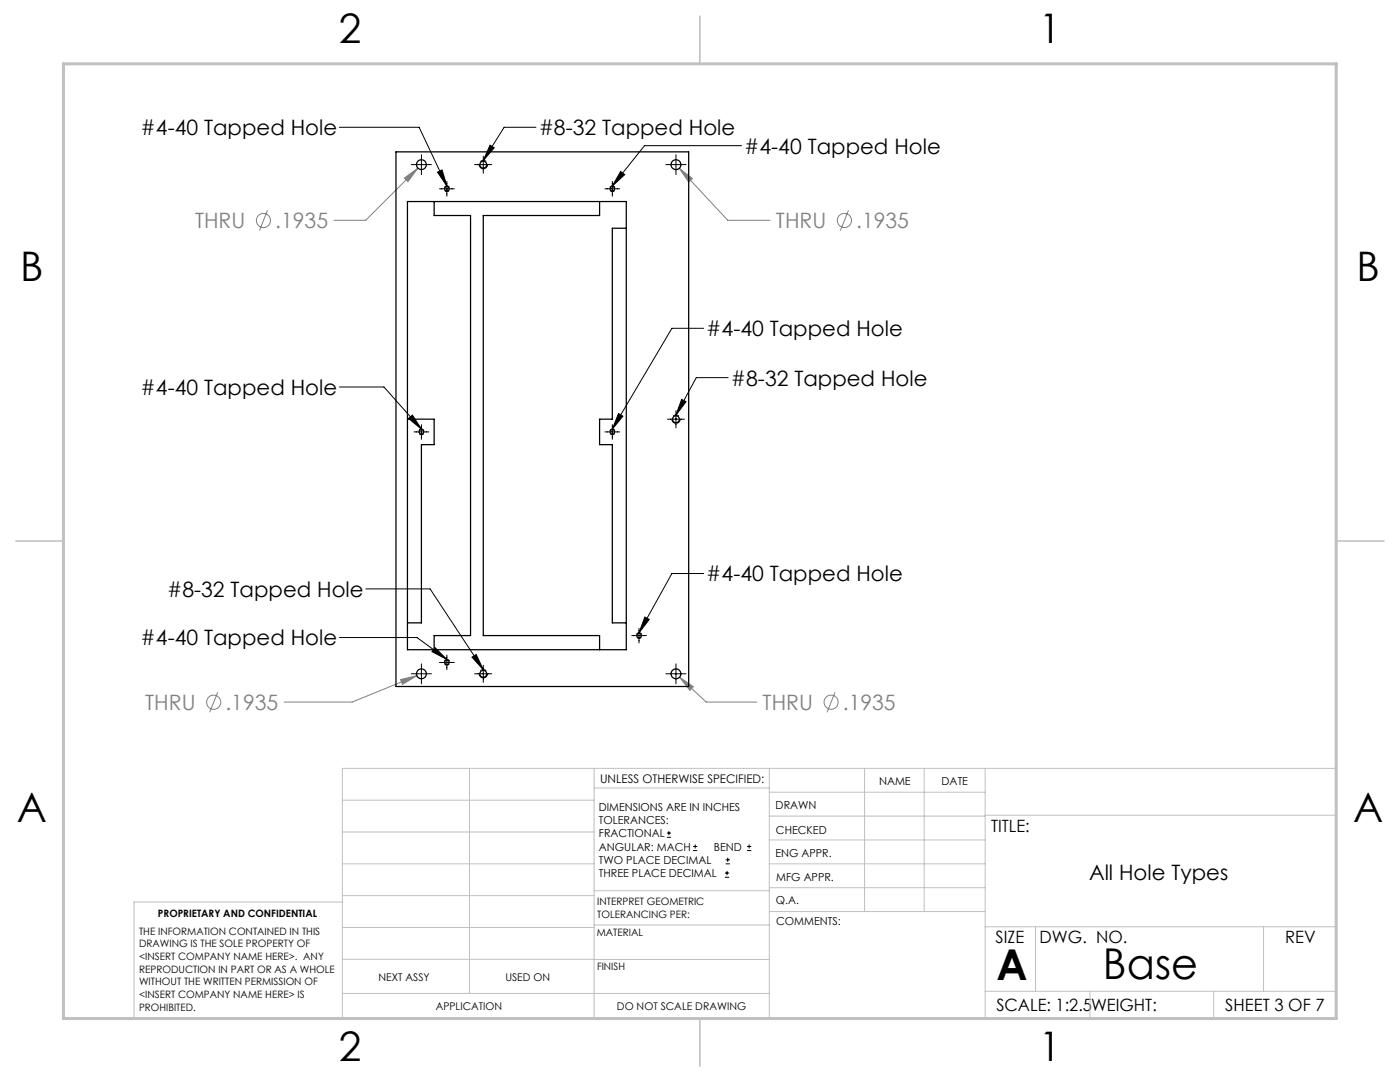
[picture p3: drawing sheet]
<svg xmlns="http://www.w3.org/2000/svg" width="279mm" height="216mm" viewBox="0 0 279 216" stroke-linecap="round" stroke-linejoin="round" font-family="sans-serif">
<g fill="none" stroke="#808080" stroke-width=".2">
<path d="M80.7 35.5l2.7-2-2 2.7zM83.4 33.5l-10.4 10.5h-6.4M135.6 33.6l2.6 2-.8 .7zM135.6 33.6l9.6 10.4h8.5M53.4 42l-1.6 4M169.3 42l-1.6 4M43.5 138.1l-1.7 4M79.9 135.6l3.3-.8-2.9 1.8zM83.2 134.8l-12.9 5.3h-13.6M135.6 135.1l2.8 1.9-.7 .8zM135.6 135.1l5.3 5h10.1M166.7 138.1l-1.6 4"/>
<circle cx="52.6" cy="44" r="1.4"/>
<circle cx="168.5" cy="44" r="1.41"/>
<circle cx="42.6" cy="140.1" r="1.42"/>
<circle cx="165.9" cy="140.1" r="1.42"/>
</g>
<g fill="none" stroke="#000" stroke-width=".2">
<path d="M67.7 25.4h15.9l5.6 11.7M82.1 32.8h4M84.1 30.9v4M87.3 34.4l.9-.5 1 3.2zM87.7 37.7h3M89.2 36.2v3M94.7 32.8h3.4M96.4 31.2v3.4M97.8 29l.8 .5-2.2 2.5zM107 25.4h-6.4l-4.2 6.6M120.7 37.7h3M122.2 36.2v3"/>
<path d="M123.9 34.2l.8 .7-2.5 2.2zM132.9 32.8h4M134.9 30.9v4M148 29.1h-19.4l-6.4 8M67.7 77.2h8.9l7.5 8.4M136 79.7l.9 .5-2 2.6zM140.4 65.5h-6.3l-11.9 20.1M145.3 75.4h-6.3l-4.1 7.4M81.5 83.5l.8-.7 1.8 2.8zM82.6 86.2h3M84.1 84.7v3M120.7 86.2h3"/>
<path d="M122.2 84.7v3M123.4 82.5l.9 .5-2.1 2.6zM133.2 83.6h3.4M134.9 82v3.4M73 117.5h12.8l10.6 16.1M140.4 114.4h-6.3l-6.6 11.9M67.7 127.2h15.5l6 4.4M82.1 134.4h4M84.1 132.5v4M86.8 129.2l2.4 2.4-3-1.6zM87.7 132.2h3M89.2 130.7v2.9"/>
<path d="M94.2 131.1l.8-.5 1.4 3zM94.7 134.4h3.4M96.4 132.8v3.4M126.1 126.8h2.9M127.5 125.4v2.9M128.7 123.1l.9 .5-2.1 2.7zM132.9 134.4h4M134.9 132.5v4M133.1 167.1h.8M133.1 166.2h.8M133.5 165.8v.9M138.3 169.7h.8"/>
<path d="M138.3 168.9h.8M138.7 168.5v.8M144.7 175h.8M144.7 174.2h.8M144.8 172.4h.9M144.8 171.6h.9M145.1 173.8v.8M145.2 171.1v.9M149.1 169.7h.8M149.1 168.9h.8M149.5 168.5v.8"/>
</g>
<path d="M89.2 38.2a.57 .57 0 0 1-.5-.8 .57 .57 0 0 1 1-.1 .57 .57 0 0 1-.4 .9h-.1M122.2 38.2a.57 .57 0 0 1-.5-.8 .57 .57 0 0 1 1-.1 .57 .57 0 0 1-.4 .9h-.1M84.1 86.7a.57 .57 0 0 1-.5-.8 .57 .57 0 0 1 1-.1 .57 .57 0 0 1-.4 .9h-.1M122.2 86.7a.57 .57 0 0 1-.5-.8 .57 .57 0 0 1 1-.1 .57 .57 0 0 1-.4 .9h-.1M89.2 132.7a.57 .57 0 0 1-.5-.8 .57 .57 0 0 1 1-.1 .57 .57 0 0 1-.4 .9h-.1M127.6 127.4a.57 .57 0 0 1-.6-.8 .57 .57 0 0 1 1-.1 .57 .57 0 0 1-.3 .9h-.1" fill="none" stroke="#000" stroke-width=".2" stroke-dasharray="1.3 .6" stroke-dashoffset=".8" stroke-linecap="butt"/>
<path d="M96.5 33.7a.83 .83 0 0 1-.8-1.2 .83 .83 0 0 1 1.4-.2 .83 .83 0 0 1-.5 1.4h-.1M134.9 84.5a.83 .83 0 0 1-.7-1.2 .83 .83 0 0 1 1.4-.2 .83 .83 0 0 1-.6 1.4h-.1M96.5 135.3a.83 .83 0 0 1-.8-1.2 .83 .83 0 0 1 1.4-.2 .83 .83 0 0 1-.5 1.4h-.1" fill="none" stroke="#000" stroke-width=".2" stroke-dasharray="1.3 .6" stroke-dashoffset="-.1" stroke-linecap="butt"/>
<g fill="none" stroke="#c0c0c0" stroke-width=".2">
<path d="M68.3 159.7h50.3M93.7 153.3v44.9M118.6 153.3v49.9M118.6 157.2h34.9M153.5 153.3v49.9M153.5 158.1h43.1M172.5 153.3v28.6M184.4 153.3v28.6M196.6 153.3v49.9M68.3 180h-41.6v23.2h240v-49.9h-198.4v49.9M68.3 178.7h50.3M68.3 172.4h50.3"/>
<path d="M68.3 166h50.3M118.6 177.7h35M153.5 167.6h43.1M153.5 162.8h43.1M153.5 172.4h43.1M153.5 177.1h43.1M196.6 162.7h70.1M68.3 198.2h85.2M68.3 191.4l85.2 .1M68.3 185.1h50.3M118.6 184.6h35M153.6 181.9h43"/>
<path d="M196.6 197.8h70.1M196.6 184.9h70.1M206.7 184.9v12.9M217.5 197.8v5.4M242.2 197.8v5.4M252.2 184.9v12.9"/>
</g>
<path d="M139.7 3.2v9.5M3.1 107.9h9.6M266.7 107.9h9.5M139.7 203.2v9.6" fill="none" stroke="#c0c0c0" stroke-width=".3"/>
<path d="M12.7 12.7h254v190.5h-254z" fill="none" stroke="#c0c0c0" stroke-width=".6"/>
<path d="M135.6 135.1l2.1 2.7 .7-.8zM79.9 135.6l.4 1 2.9-1.8zM135.6 33.6l1.8 2.7 .8-.7zM80.7 35.5l.7 .7 2-2.7z" fill="#808080"/>
<path d="M123.4 82.5l.9 .5-2.1 2.6zM97.8 29l.8 .5-2.2 2.5zM128.7 123.1l.9 .5-2.1 2.7zM81.5 83.5l.8-.7 1.8 2.8zM87.3 34.4l.9-.5 1 3.2zM123.9 34.2l.8 .7-2.5 2.2zM86.8 129.2l2.4 2.4-3-1.6zM136 79.7l.9 .5-2 2.6zM94.2 131.1l.8-.5 1.4 3z" fill="#000"/>
<g fill="none" stroke="#000" stroke-width=".25">
<path d="M79 30.3h58.4v106.7h-58.4zM81.3 40.2h43.7v89.4h-43.7zM86.6 40.2v2.8h7.3v83.8h-7.3v2.8M119.7 40.2v2.8h-23.3v83.8h23.3v2.8M125 45.5h-2.8v38.1h-2.5v5.1h2.5v35.6h2.8M81.3 83.6h5.3v5.1h-2.5v35.6h-2.8"/>
<circle cx="84.1" cy="32.8" r=".98"/>
<circle cx="89.2" cy="37.7" r=".46"/>
<circle cx="96.4" cy="32.9" r=".69"/>
<circle cx="122.2" cy="37.7" r=".46"/>
<circle cx="134.9" cy="32.8" r=".98"/>
<circle cx="84.1" cy="86.2" r=".46"/>
<circle cx="122.2" cy="86.2" r=".46"/>
<circle cx="134.9" cy="83.7" r=".69"/>
<circle cx="84.1" cy="134.4" r=".98"/>
<circle cx="89.2" cy="132.2" r=".45"/>
<circle cx="96.4" cy="134.5" r=".69"/>
<circle cx="127.5" cy="126.8" r=".46"/>
<circle cx="134.9" cy="134.4" r=".98"/>
</g>
<g font-size="8.5">
<text x="198.9" y="195.5">A</text>
<text x="220.1" y="195.4">Base</text>
</g>
<g font-size="8.1">
<text x="67.6" y="8.5">2</text>
<text x="207.3" y="8.5">1</text>
<text x="4" y="56.2">B</text>
<text x="270.7" y="56.2">B</text>
<text x="3.3" y="164.1">A</text>
<text x="270" y="164.1">A</text>
<text x="67.6" y="211.7">2</text>
<text x="207.3" y="211.7">1</text>
</g>
<g font-size="4.2">
<text x="28.1" y="27">#4-40 Tapped Hole</text>
<text x="107.5" y="27">#8-32 Tapped Hole</text>
<text x="148.5" y="30.7">#4-40 Tapped Hole</text>
<text x="141" y="67.1">#4-40 Tapped Hole</text>
<text x="145.9" y="76.9">#8-32 Tapped Hole</text>
<text x="28.1" y="78.8">#4-40 Tapped Hole</text>
<text x="33.3" y="119.1">#8-32 Tapped Hole</text>
<text x="141" y="116">#4-40 Tapped Hole</text>
<text x="28.1" y="128.8">#4-40 Tapped Hole</text>
<text x="217.3" y="175.7">All Hole Types</text>
</g>
<g font-size="4.2" fill="#808080">
<text x="38.9" y="45.5">THRU</text>
<text x="54.9" y="45.5">.1935</text>
<text x="154.9" y="45.5">THRU</text>
<text x="170.9" y="45.5">.1935</text>
<text x="29" y="141.7">THRU</text>
<text x="45" y="141.7">.1935</text>
<text x="152.2" y="141.7">THRU</text>
<text x="168.2" y="141.7">.1935</text>
</g>
<g font-size="3.4">
<text x="197.8" y="166">TITLE:</text>
<text x="198.7" y="188.1">SIZE</text>
<text x="207.5" y="188.1">DWG. NO.</text>
<text x="256.5" y="188.2">REV</text>
<text x="198.8" y="201.7">SCALE: 1:2.5</text>
<text x="217.7" y="201.8">WEIGHT:</text>
<text x="244.5" y="201.7">SHEET 3 OF 7</text>
</g>
<text font-size="2.4" x="119.8" y="156.2">UNLESS OTHERWISE SPECIFIED:</text>
<g font-size="2.2">
<text x="119.5" y="161.8">DIMENSIONS ARE IN INCHES</text>
<text x="154.8" y="161.4">DRAWN</text>
<text x="175.4" y="156.6">NAME</text>
<text x="187.9" y="156.7">DATE</text>
<text x="119.5" y="164.4">TOLERANCES:</text>
<text x="119.5" y="167.1">FRACTIONAL</text>
<text x="154.9" y="166.3">CHECKED</text>
<text x="119.5" y="169.7">ANGULAR: MACH</text>
<text x="119.5" y="172.4">TWO PLACE DECIMAL</text>
<text x="142.5" y="169.7">BEND</text>
<text x="154.8" y="171">ENG APPR.</text>
<text x="119.5" y="175">THREE PLACE DECIMAL</text>
<text x="154.9" y="175.7">MFG APPR.</text>
<text x="154.9" y="180.4">Q.A.</text>
<text x="154.9" y="184.6">COMMENTS:</text>
</g>
<g font-size="2.1">
<text x="75.5" y="195.7">NEXT ASSY</text>
<text x="100.9" y="195.7">USED ON</text>
<text x="86.9" y="201.5">APPLICATION</text>
<text x="123.1" y="201.6">DO NOT SCALE DRAWING</text>
</g>
<g font-size="2">
<text x="31.5" y="182.9">PROPRIETARY AND CONFIDENTIAL</text>
<text x="119.2" y="180.6">INTERPRET GEOMETRIC</text>
<text x="119.2" y="183.1">TOLERANCING PER:</text>
<text x="27.8" y="186.5">THE INFORMATION CONTAINED IN THIS</text>
<text x="27.8" y="189">DRAWING IS THE SOLE PROPERTY OF</text>
<text x="27.8" y="191.6">&lt;INSERT COMPANY NAME HERE&gt;. ANY</text>
<text x="119.1" y="186.7">MATERIAL</text>
<text x="27.8" y="194.1">REPRODUCTION IN PART OR AS A WHOLE</text>
<text x="27.8" y="196.6">WITHOUT THE WRITTEN PERMISSION OF</text>
<text x="119.1" y="193.5">FINISH</text>
<text x="27.8" y="199.1">&lt;INSERT COMPANY NAME HERE&gt; IS</text>
<text x="27.8" y="201.7">PROHIBITED.</text>
</g>
</svg>
